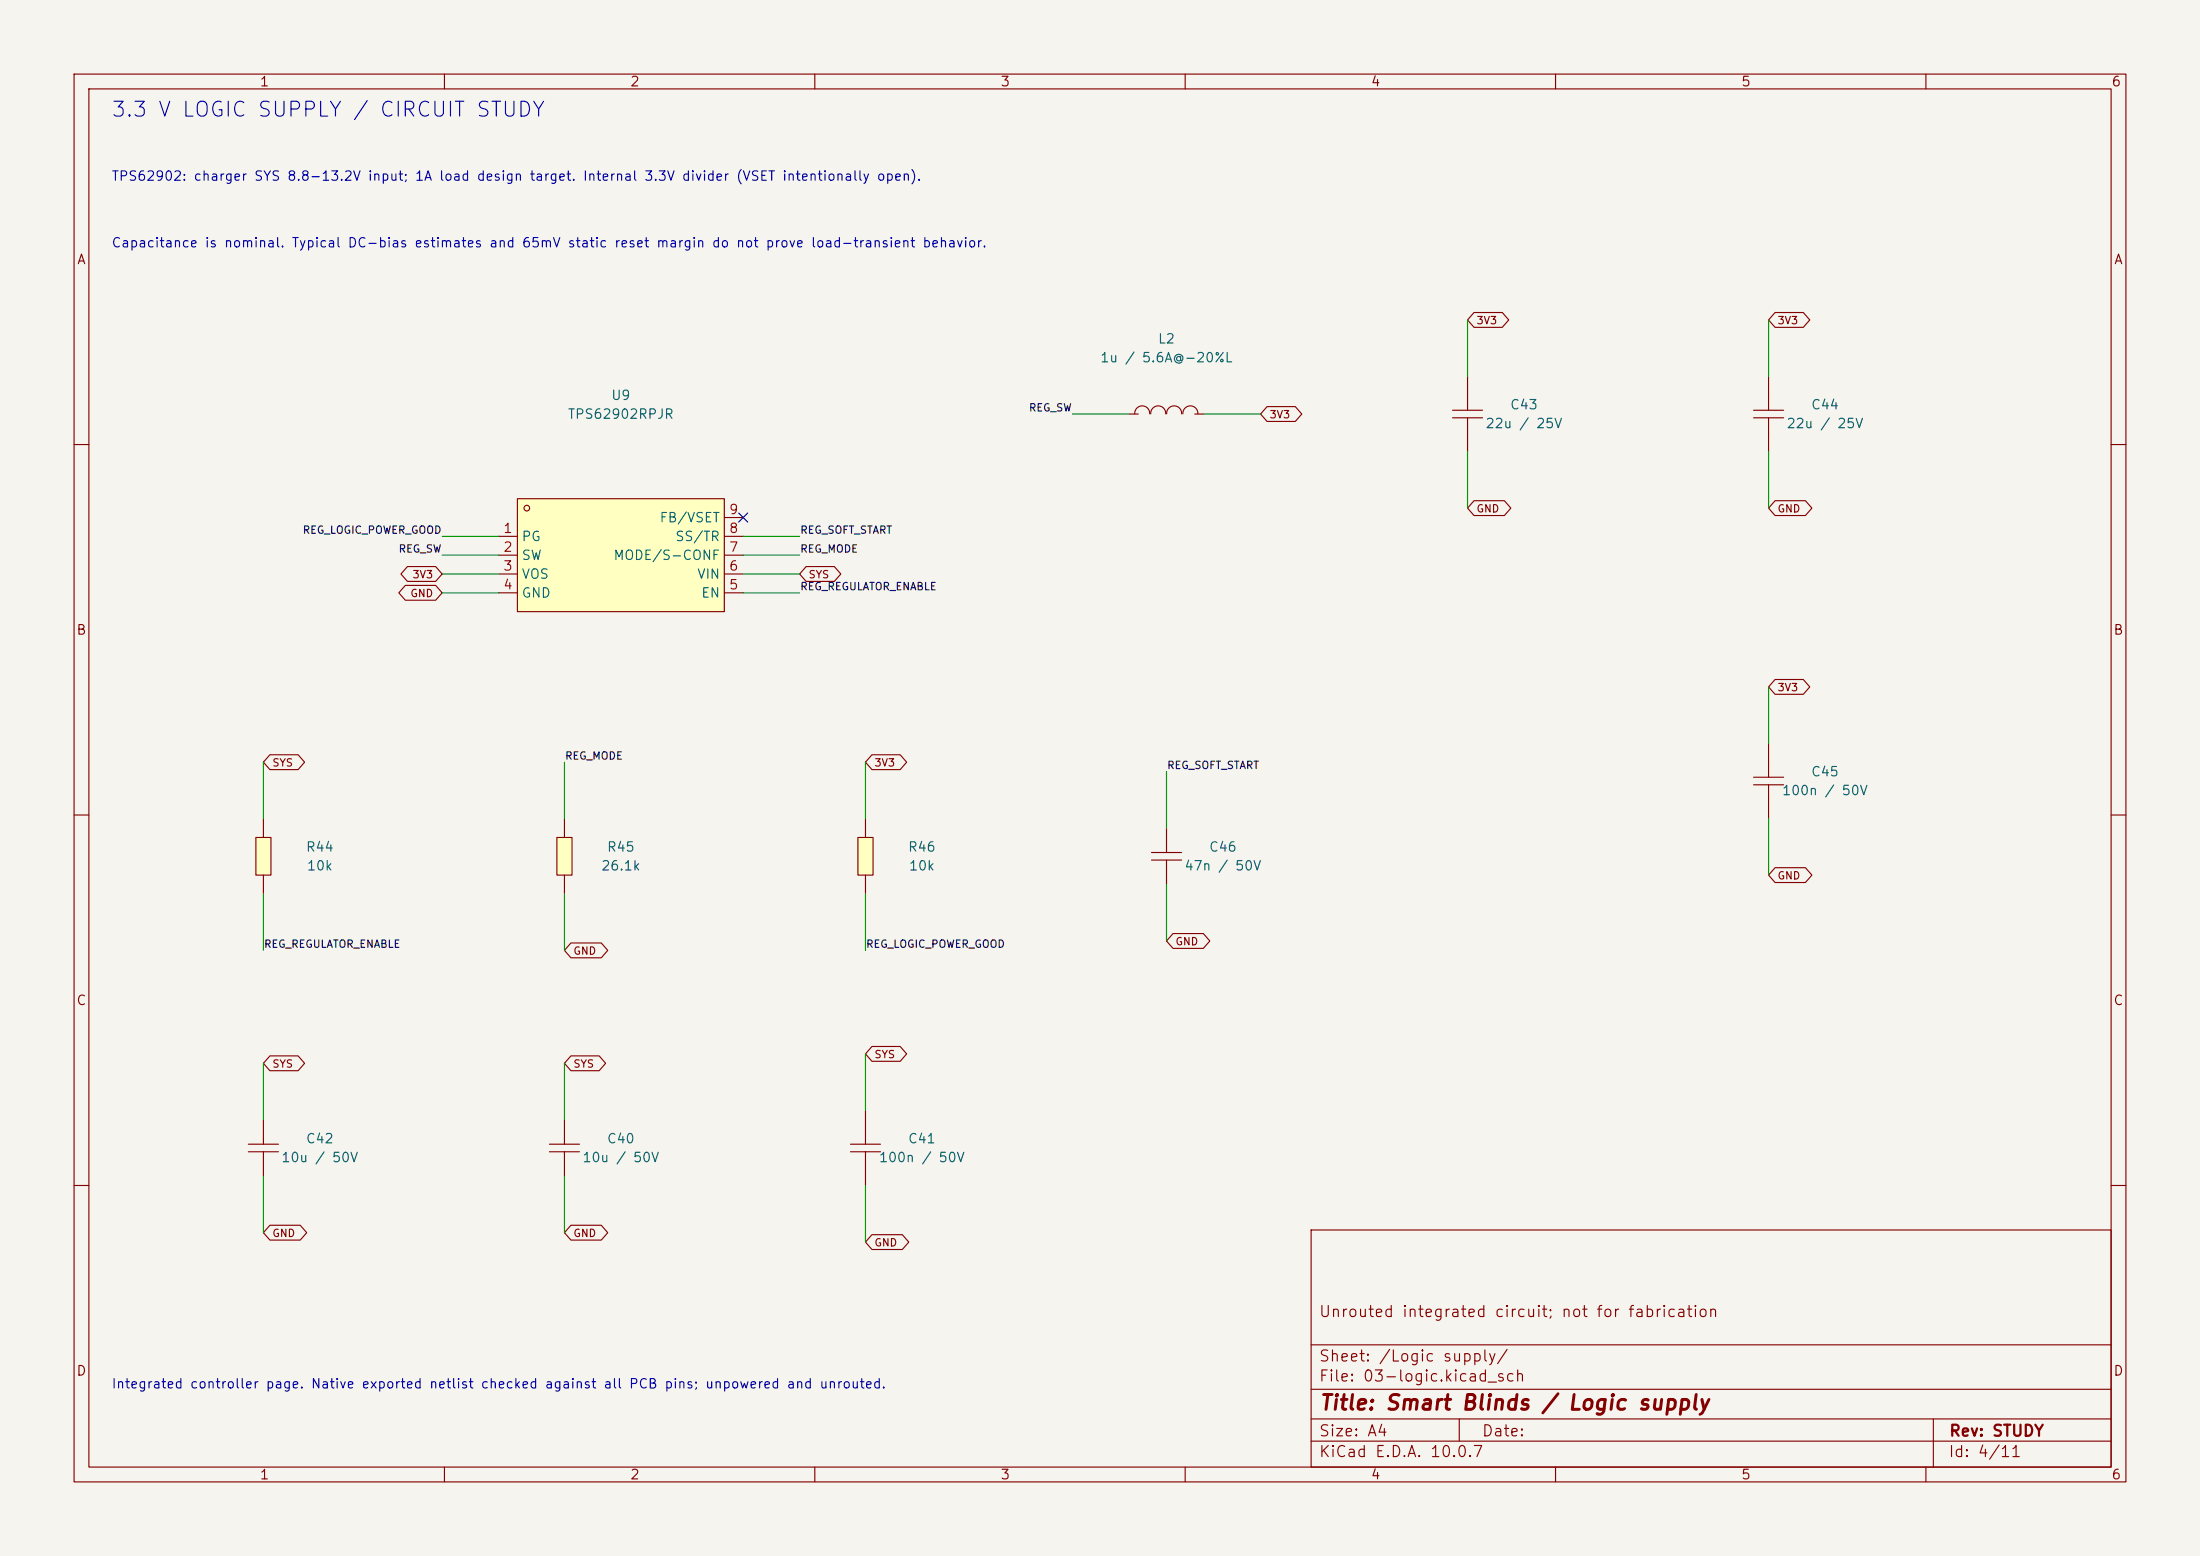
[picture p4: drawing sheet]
<svg xmlns="http://www.w3.org/2000/svg" width="297mm" height="210mm" viewBox="0 0 297 210" stroke-linecap="round" stroke-linejoin="round" font-family="sans-serif">
<path d="M0 0h297v210h-297z" fill="#f5f4ef" stroke="#f5f4ef" stroke-width=".14"/>
<g fill="none" stroke="#840000" stroke-width=".15">
<path d="M10 10h277v190h-277zM12 12h273v186h-273zM60 10v2M110 10v2M160 10v2M210 10v2M260 10v2M10 60h2M285 60h2M10 110h2M285 110h2M10 160h2"/>
<path d="M177 166h108v32h-108zM285 160h2M60 198v2M110 198v2M160 198v2M177 194.5h108M177 191.5h108M177 187.5h108M177 181.5h108M197 191.5v3M210 198v2M260 198v2"/>
<path d="M261 191.5v6.5"/>
</g>
<path d="M115.8 113h2.1v5.1h-2.1z" fill="#ffffc2"/>
<g fill="none" stroke="#840000" stroke-width=".15">
<path d="M196.1 55.4h4M196.1 56.4h4M198.1 50.8v4.6M198.1 56.4v4.6M236.7 55.4h4.1M236.7 56.4h4.1M238.8 50.8v4.6M238.8 56.4v4.6M115.8 113h2.1v5.1h-2.1zM116.8 110.5v2.5M116.8 118.1v2.6M155.5 115.1h4"/>
<path d="M155.5 116.1h4M157.5 111.8v3.3M157.5 116.1v3.3M236.7 104.9h4.1M236.7 105.9h4.1M238.8 100.3v4.6M238.8 105.9v4.6M33.5 154.4h4.1M33.5 155.5h4.1M35.6 151.1v3.3M35.6 155.5v3.3M74.2 154.4h4"/>
<path d="M74.2 155.5h4M76.2 151.1v3.3M76.2 155.5v3.3M114.8 154.4h4.1M114.8 155.5h4.1M116.8 149.9v4.5M116.8 155.5v4.5"/>
</g>
<path d="M75.2 113h2v5.1h-2z" fill="#ffffc2"/>
<path d="M152.4 55.9h1.3M153.2 55.9a1.01 1.01 0 0 1 1-1.1 1.01 1.01 0 0 1 1 1.1M155.3 55.9a1.01 1.01 0 0 1 1.1-1.1 1.01 1.01 0 0 1 1 1.1M157.5 55.9a1.01 1.01 0 0 1 1-1.1 1.01 1.01 0 0 1 1 1.1M159.7 55.9a1.01 1.01 0 0 1 1-1.1 1.01 1.01 0 0 1 1 1.1M161.3 55.9h1.3M75.2 113h2v5.1h-2zM76.2 110.5v2.5M76.2 118.1v2.6" fill="none" stroke="#840000" stroke-width=".15"/>
<path d="M34.5 113h2.1v5.1h-2.1z" fill="#ffffc2"/>
<path d="M34.5 113h2.1v5.1h-2.1zM35.6 110.5v2.5M35.6 118.1v2.6" fill="none" stroke="#840000" stroke-width=".15"/>
<path d="M69.8 67.3h28v15.3h-28z" fill="#ffffc2"/>
<g fill="none" stroke="#840000" stroke-width=".15">
<path d="M171.1 54.9h3.8l.8 1-.8 1h-3.8l-.9-1zM199 42.2h3.8l.9 1-.9 1h-3.8l-.9-1zM239.6 42.2h3.8l.9 1-.9 1h-3.8l-.8-1zM54.7 79h4.1l.9 1-.9 1h-4.1l-.9-1zM55 76.5h3.8l.9 1-.9 1h-3.8l-.9-1zM67.3 72.4h2.5M67.3 74.9h2.5M67.3 77.5h2.5M69.8 67.3h28v15.3h-28zM97.8 72.4h2.5M97.8 74.9h2.5M97.8 77.5h2.5"/>
<path d="M97.8 69.9h2.5M108.8 76.5h3.8l.9 1-.9 1h-3.8l-.9-1zM199 67.6h4.1l.9 1-.9 1h-4.1l-.9-1zM239.6 67.6h4.1l.9 1-.9 1h-4.1l-.8-1zM67.3 80h2.5M97.8 80h2.5M239.6 91.7h3.8l.9 1-.9 1h-3.8l-.8-1zM36.4 101.9h3.8l.9 1-.9 1h-3.8l-.8-1zM117.7 101.9h3.8l.9 1-.9 1h-3.8l-.9-1zM239.6 117.1h4.1l.9 1-.9 1h-4.1l-.8-1zM77.1 127.3h4.1l.8 1-.8 1h-4.1l-.9-1zM158.4 126h4.1l.8 1-.8 1h-4.1l-.9-1z"/>
<path d="M36.4 142.5h3.8l.9 1-.9 1h-3.8l-.8-1zM77.1 142.5h3.8l.9 1-.9 1h-3.8l-.9-1zM117.7 141.2h3.8l.9 1-.9 1h-3.8l-.9-1zM36.4 165.4h4.1l.9 1-.9 1h-4.1l-.8-1zM77.1 165.4h4.1l.8 1-.8 1h-4.1l-.9-1zM117.7 166.6h4.1l.9 1-.9 1h-4.1l-.9-1z"/>
<circle cx="71.1" cy="68.6" r=".38"/>
</g>
<g fill="none" stroke="#009600" stroke-width=".15">
<path d="M144.8 55.9h7.6M162.6 55.9h7.6M198.1 43.2v7.6M238.8 43.2v7.6M59.7 72.4h7.6M59.7 77.5h7.6M59.7 74.9h7.6M100.3 72.4h7.6M100.3 77.5h7.6M100.3 74.9h7.6M198.1 61v7.6M238.8 61v7.6"/>
<path d="M59.7 80h7.6M100.3 80h7.6M238.8 92.7v7.6M35.6 102.9v7.6M76.2 102.9v7.6M116.8 102.9v7.6M157.5 104.1v7.7M157.5 119.4v7.6M238.8 110.5v7.6M35.6 120.7v7.6M76.2 120.7v7.6M116.8 120.7v7.6"/>
<path d="M35.6 143.5v7.6M35.6 158.8v7.6M76.2 143.5v7.6M76.2 158.8v7.6M116.8 142.2v7.7M116.8 160v7.6"/>
</g>
<path d="M99.7 69.2l1.2 1.3M100.9 69.2l-1.2 1.3" fill="none" stroke="#000084" stroke-width=".15"/>
<text font-size="2" fill="#0000c2" x="14.9" y="16.3">3.3 V LOGIC SUPPLY / CIRCUIT STUDY</text>
<text font-size="2" fill="#840000" x="178" y="190.8">Title: Smart Blinds / Logic supply</text>
<g font-size="1.5" fill="#840000">
<text x="178" y="178.1">Unrouted integrated circuit; not for fabrication</text>
<text x="178" y="184.1">Sheet: /Logic supply/</text>
<text x="178" y="186.8">File: 03-logic.kicad_sch</text>
<text x="178" y="197">KiCad E.D.A. 10.0.7</text>
<text x="178" y="194.2">Size: A4</text>
<text x="200" y="194.2">Date:</text>
<text x="263" y="197">Id: 4/11</text>
<text x="263" y="194.2">Rev: STUDY</text>
</g>
<g font-size="1.3" fill="#840000">
<text x="35" y="12">1</text>
<text x="85" y="12">2</text>
<text x="135" y="12">3</text>
<text x="185" y="12">4</text>
<text x="235" y="12">5</text>
<text x="285" y="12">6</text>
<text x="10.3" y="36">A</text>
<text x="285.3" y="36">A</text>
<text x="10.2" y="86">B</text>
<text x="285.2" y="86">B</text>
<text x="10.2" y="136">C</text>
<text x="285.2" y="136">C</text>
<text x="10.2" y="186">D</text>
<text x="285.2" y="186">D</text>
<text x="35" y="200">1</text>
<text x="85" y="200">2</text>
<text x="135" y="200">3</text>
<text x="185" y="200">4</text>
<text x="235" y="200">5</text>
<text x="285" y="200">6</text>
</g>
<g font-size="1.3" fill="#0000c2">
<text x="15" y="24.7">TPS62902: charger SYS 8.8-13.2V input; 1A load design target. Internal 3.3V divider (VSET intentionally open).</text>
<text x="15" y="33.7">Capacitance is nominal. Typical DC-bias estimates and 65mV static reset margin do not prove load-transient behavior.</text>
<text x="15" y="187.7">Integrated controller page. Native exported netlist checked against all PCB pins; unpowered and unrouted.</text>
</g>
<g font-size="1.3" fill="#006464">
<text x="156.2" y="46.7">L2</text>
<text x="148.4" y="49.2">1u / 5.6A@-20%L</text>
<text x="76.6" y="56.8">TPS62902RPJR</text>
<text x="82.4" y="54.3">U9</text>
<text x="200.4" y="58.1">22u / 25V</text>
<text x="203.8" y="55.6">C43</text>
<text x="241.1" y="58.1">22u / 25V</text>
<text x="244.4" y="55.6">C44</text>
<text x="89" y="70.8">FB/VSET</text>
<text x="70.3" y="73.4">PG</text>
<text x="70.3" y="75.9">SW</text>
<text x="82.7" y="75.9">MODE/S-CONF</text>
<text x="91.1" y="73.4">SS/TR</text>
<text x="70.3" y="78.4">VOS</text>
<text x="70.3" y="81">GND</text>
<text x="94" y="78.4">VIN</text>
<text x="94.6" y="81">EN</text>
<text x="240.5" y="107.6">100n / 50V</text>
<text x="244.4" y="105.1">C45</text>
<text x="41.2" y="115.3">R44</text>
<text x="41.3" y="117.8">10k</text>
<text x="81.1" y="117.8">26.1k</text>
<text x="81.8" y="115.3">R45</text>
<text x="122.5" y="115.3">R46</text>
<text x="122.6" y="117.8">10k</text>
<text x="159.8" y="117.8">47n / 50V</text>
<text x="163.1" y="115.3">C46</text>
<text x="41.2" y="154.6">C42</text>
<text x="81.8" y="154.6">C40</text>
<text x="122.5" y="154.6">C41</text>
<text x="37.9" y="157.2">10u / 50V</text>
<text x="78.5" y="157.2">10u / 50V</text>
<text x="118.6" y="157.2">100n / 50V</text>
</g>
<g font-size="1.3" fill="#a90000">
<text x="98.3" y="69.7">9</text>
<text x="67.8" y="72.3">1</text>
<text x="67.8" y="74.8">2</text>
<text x="67.8" y="77.3">3</text>
<text x="98.3" y="77.3">6</text>
<text x="98.3" y="74.8">7</text>
<text x="98.3" y="72.3">8</text>
<text x="67.8" y="79.9">4</text>
<text x="98.3" y="79.9">5</text>
</g>
<g font-size="1" fill="#840000">
<text x="199.2" y="44">3V3</text>
<text x="239.9" y="44">3V3</text>
<text x="171.3" y="56.7">3V3</text>
<text x="199.2" y="69.4">GND</text>
<text x="239.9" y="69.4">GND</text>
<text x="55.3" y="80.8">GND</text>
<text x="55.6" y="78.3">3V3</text>
<text x="109.1" y="78.3">SYS</text>
<text x="239.9" y="93.5">3V3</text>
<text x="36.7" y="103.7">SYS</text>
<text x="118" y="103.7">3V3</text>
<text x="239.9" y="118.9">GND</text>
<text x="77.3" y="129.1">GND</text>
<text x="158.6" y="127.8">GND</text>
<text x="118" y="143.1">SYS</text>
<text x="36.7" y="144.3">SYS</text>
<text x="77.3" y="144.3">SYS</text>
<text x="36.7" y="167.2">GND</text>
<text x="77.3" y="167.2">GND</text>
<text x="118" y="168.5">GND</text>
</g>
<g font-size="1" fill="#0f0f0f">
<text x="138.8" y="55.8">REG_SW</text>
<text x="40.8" y="72.3">REG_LOGIC_POWER_GOOD</text>
<text x="53.7" y="74.8">REG_SW</text>
<text x="108" y="74.8">REG_MODE</text>
<text x="108" y="72.3">REG_SOFT_START</text>
<text x="108" y="79.9">REG_REGULATOR_ENABLE</text>
<text x="76.2" y="102.8">REG_MODE</text>
<text x="157.5" y="104">REG_SOFT_START</text>
<text x="35.6" y="128.2">REG_REGULATOR_ENABLE</text>
<text x="116.8" y="128.2">REG_LOGIC_POWER_GOOD</text>
</g>
</svg>
